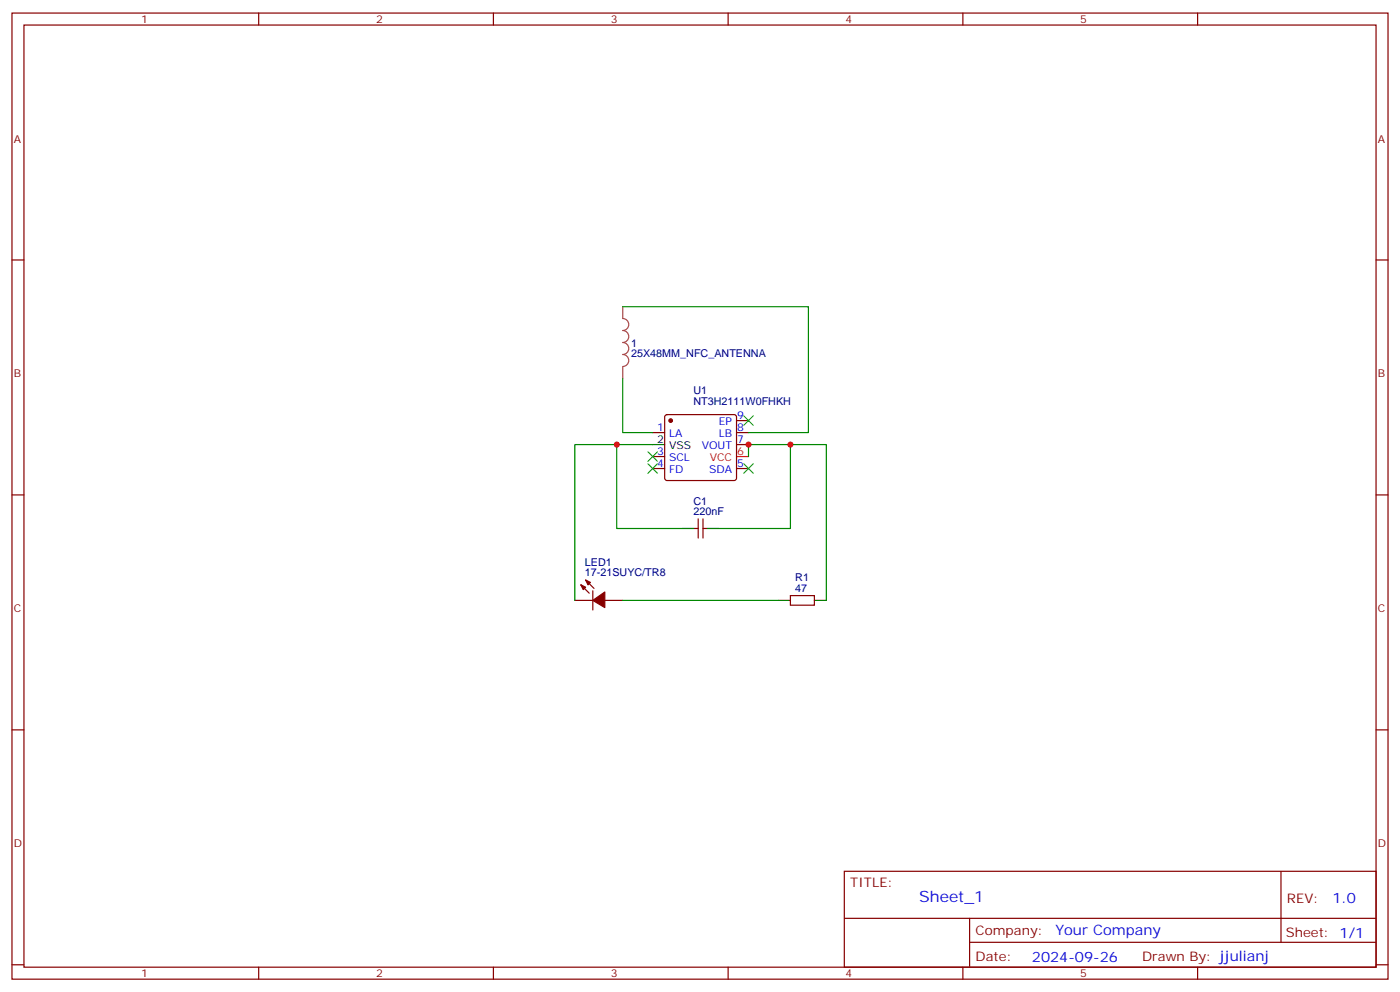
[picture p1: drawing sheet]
<svg xmlns="http://www.w3.org/2000/svg" width="412mm" height="292mm" viewBox="0 0 412 292" stroke-linecap="round" stroke-linejoin="round" font-family="sans-serif">
<g fill="none" stroke="#870000" stroke-width=".35">
<path d="M3.5 3.8h405.4v284.4h-405.4zM7.1 7.4h398.2v277.3h-398.2zM76.2 3.8v3.6M145.3 3.8v3.6M214.5 3.8v3.6M283.6 3.8v3.6M352.8 3.8v3.6M3.5 76.5h3.6M405.3 76.5h3.6M192.3 127.3h3.5M192.3 137.9h3.5M192.3 134.4h3.5"/>
<path d="M196 122.2l.5-.2h19.8l.5 .2 .2 .5v18l-.3 .5-.4 .2h-19.8l-.5-.2-.2-.5v-18zM217 123.8h3.5M217 127.3h3.5M217 130.8h3.5M217 137.9h3.5M3.5 145.7h3.6M204.6 155.5h1.1M205.7 152.7v5.7M207.1 152.7v5.7M207.1 155.5h1M405.3 145.7h3.6M169.3 176.7h5.3"/>
<path d="M171.1 172.1l2.5 2.5M172.5 170.7l2.5 2.5M174.6 173.9v5.6M178.2 176.7h5.2M232.8 175.3h7.1v2.8h-7.1zM3.5 214.8h3.6M405.3 214.8h3.6M248.7 256.4h156.6v28.3h-156.6zM377.3 256.5v20.8M248.7 270.3h156.5M285.6 277.3h119.6M285.6 270.3v14.1"/>
<path d="M3.5 284h3.6M76.2 284.7v3.5M145.3 284.7v3.5M214.5 284.7v3.5M283.6 284.7v3.5M352.8 284.7v3.5M405.3 284h3.6"/>
</g>
<path d="M217 134.4h3.5" fill="none" stroke="#f00" stroke-width=".35"/>
<path d="M192.3 130.8h3.5M201.1 155.5h3.5M208.1 155.5h3.6M229.3 176.7h3.5M239.9 176.7h3.5" fill="none" stroke="#000" stroke-width=".35"/>
<g fill="#870000" stroke="#870000" stroke-width=".35">
<path d="M171.1 172.1l1.4 .7-.7 .7z"/>
<path d="M172.5 170.7l1.4 .7-.7 .7z"/>
<path d="M174.6 176.7l3.6-2.5v4.6z"/>
<circle cx="197.6" cy="123.8" r=".53"/>
</g>
<path d="M183.4 90.3v3.4a1.76 1.76 0 0 1 1.8 1.8 1.76 1.76 0 0 1-1.8 1.8 1.76 1.76 0 0 1 1.8 1.7 1.76 1.76 0 0 1-1.8 1.8 1.76 1.76 0 0 1 1.8 1.8 1.76 1.76 0 0 1-1.8 1.7 1.76 1.76 0 0 1 1.8 1.8 1.76 1.76 0 0 1-1.8 1.8M183.4 108v3.4" fill="none" stroke="#a64a4a" stroke-width=".35"/>
<path d="M183.4 90.3h54.7v37h-17.6M183.4 111.4v15.9h8.9M181.7 130.8h-12.4v45.9M192.3 130.8h-10.6v24.7h19.4M220.5 134.4v-3.6h12.3v24.7h-21.1M232.8 130.8h10.6v45.9M183.4 176.7h45.9" fill="none" stroke="#008700" stroke-width=".35"/>
<path d="M190.9 136.5l2.8 2.8M190.9 133l2.8 2.8M193.7 136.5l-2.8 2.8M193.7 133l-2.8 2.8M219.1 122.4l2.8 2.8M219.1 136.5l2.8 2.8M221.9 122.4l-2.8 2.8M221.9 136.5l-2.8 2.8" fill="none" stroke="#3c3" stroke-width=".35"/>
<g fill="#c00">
<circle cx="181.7" cy="130.8" r=".88"/>
<circle cx="232.8" cy="130.8" r=".88"/>
<circle cx="220.5" cy="130.8" r=".88"/>
</g>
<text font-size="4.6" fill="#00f" x="270.8" y="265.5">Sheet_1</text>
<g font-size="4.2" fill="#00f">
<text x="392.5" y="265.7">1.0</text>
<text x="310.9" y="275.3">Your Company</text>
<text x="304" y="283.1">2024-09-26</text>
</g>
<g font-size="3.9" fill="#800">
<text x="250.5" y="261">TITLE:</text>
<text x="379.1" y="265.7">REV:</text>
<text x="287.4" y="275.2">Company:</text>
<text x="378.7" y="275.8">Sheet: 1/1</text>
<text x="287.4" y="282.9">Date:</text>
<text x="336.4" y="283">Drawn By: jjulianj</text>
</g>
<g font-size="3.2" fill="#800">
<text x="41.6" y="6.8">1</text>
<text x="110.8" y="6.8">2</text>
<text x="179.9" y="6.8">3</text>
<text x="249.1" y="6.8">4</text>
<text x="318.2" y="6.8">5</text>
<text x="4.1" y="41.9">A</text>
<text x="405.9" y="41.9">A</text>
<text x="4.1" y="111.1">B</text>
<text x="405.9" y="111.1">B</text>
<text x="4.1" y="180.2">C</text>
<text x="405.9" y="180.2">C</text>
<text x="4.1" y="249.4">D</text>
<text x="405.9" y="249.4">D</text>
<text x="41.6" y="287.7">1</text>
<text x="110.8" y="287.7">2</text>
<text x="179.9" y="287.7">3</text>
<text x="249.1" y="287.7">4</text>
<text x="318.2" y="287.7">5</text>
</g>
<g font-size="3.2" fill="#000080">
<text x="185.9" y="105.2">25X48MM_NFC_ANTENNA</text>
<text x="185.9" y="102.1">1</text>
<text x="204.3" y="119.1">NT3H2111W0FHKH</text>
<text x="204.3" y="116">U1</text>
<text x="204.3" y="148.5">C1</text>
<text x="204.3" y="151.7">220nF</text>
<text x="172.3" y="166.5">LED1</text>
<text x="172.3" y="169.7">17-21SUYC/TR8</text>
<text x="234.3" y="171.1">R1</text>
<text x="234.3" y="174.2">47</text>
</g>
<g font-size="3.2" fill="#00f">
<text x="211.7" y="125.2">EP</text>
<text x="217.1" y="123.4">9</text>
<text x="193.6" y="127">1</text>
<text x="197.1" y="128.7">LA</text>
<text x="211.7" y="128.7">LB</text>
<text x="217.1" y="127">8</text>
<text x="217.1" y="130.5">7</text>
<text x="193.6" y="137.5">4</text>
<text x="193.6" y="134">3</text>
<text x="197.1" y="135.8">SCL</text>
<text x="206.7" y="132.3">VOUT</text>
<text x="217.1" y="137.5">5</text>
<text x="197.1" y="139.3">FD</text>
<text x="208.9" y="139.3">SDA</text>
</g>
<g font-size="3.2">
<text x="193.6" y="130.5">2</text>
<text x="197.1" y="132.3">VSS</text>
</g>
<g font-size="3.2" fill="#f00">
<text x="209.1" y="135.8">VCC</text>
<text x="217.1" y="134">6</text>
</g>
</svg>
